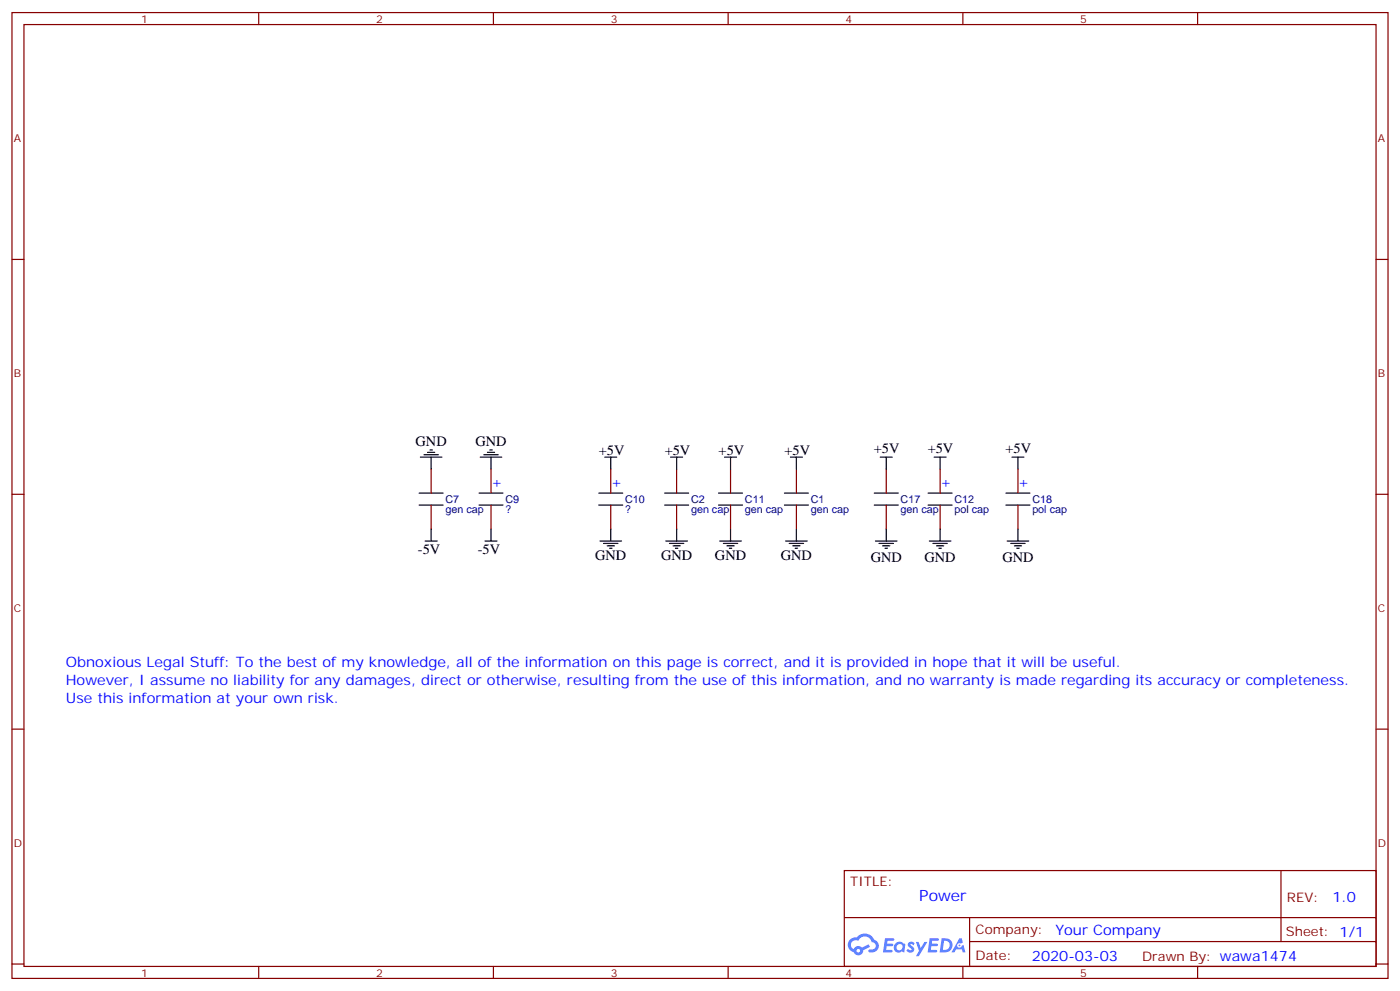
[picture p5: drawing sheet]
<svg xmlns="http://www.w3.org/2000/svg" width="412mm" height="292mm" viewBox="0 0 412 292" stroke-linecap="round" stroke-linejoin="round" font-family="sans-serif">
<g fill="none" stroke="#870000" stroke-width=".35">
<path d="M3.5 3.7h405.4v284.3h-405.4zM7.1 7.2h398.2v277.3h-398.2zM76.2 3.7v3.5M145.3 3.7v3.5M214.5 3.7v3.5M283.6 3.7v3.5M352.8 3.7v3.5M3.5 76.4h3.6M405.3 76.4h3.6M3.5 145.5h3.6M405.3 145.5h3.6M3.5 214.7h3.6"/>
<path d="M405.3 214.7h3.6M248.7 256.3h156.6v28.2h-156.6zM377.3 256.3v20.9M248.7 270.1h156.5M285.6 277.2h119.6M285.6 270.1v14.2M3.5 283.8h3.6M76.2 284.5v3.5M145.3 284.5v3.5M214.5 284.5v3.5M283.6 284.5v3.5M352.8 284.5v3.5"/>
<path d="M405.3 283.8h3.6"/>
</g>
<g fill="#5487ff">
<path d="M267.7 277.5a1.22 1.22 0 0 1 1.7 .2l-.4 .6a.47 .47 0 0 0-.3-.4 .47 .47 0 0 0-.5 .2l.1 .2a1.14 1.14 0 0 1 .8 1.8 1.14 1.14 0 0 1-1.9 0l-.2-.2 .5-.6 .7 .5a.29 .29 0 0 0 .3-.3 .29 .29 0 0 0-.2-.3 1.04 1.04 0 0 1-.6-1.7z"/>
<path d="M260.7 276.2h2.4l.3 .2-.2 .5-1.8 .1-.1 .8h1.5l.3 .4-.3 .4h-1.6l-.2 1.1h1.7l.2 .3-.2 .3-2.6 .1z"/>
<path d="M273.8 276.2h2.4l.3 .2-.1 .5-1.8 .1-.2 .8h1.6l.3 .4-.4 .4-1.6-.1-.1 1.1 1.7 .1 .2 .3-.2 .3-2.6 .1z"/>
<path d="M282.6 276.2h.7l.3 1.3-.6 .3a.69 .69 0 0 0-1 .3 .69 .69 0 0 0 .4 .9 .69 .69 0 0 0 .9-.6l.5-.2 .6 2.2h-.8l-.2-.9h-1.8l-.5 .9h-.8z"/>
<path d="M269.8 277.3h.8l.6 1.8 1.1-1.8h.9l-2.6 4.2h-.8l.9-1.5z"/>
<path d="M277.4 276.2l-.6 4.2h1.3a2.11 2.11 0 0 0 2.5-2.1 2.11 2.11 0 0 0-2.5-2.1zM278.1 277a1.39 1.39 0 0 1 1.7 1.4 1.39 1.39 0 0 1-1.8 1.2h-.3z"/>
<path d="M263.7 277.8a1.54 1.54 0 0 0-.1 2.2 1.54 1.54 0 0 0 2.2 .1l.6 .3 .3-2.3-.2-.3h-.4a1.49 1.49 0 0 0-2.4 0zM264 278.8a.94 .94 0 0 1 1.8 0 .94 .94 0 0 1-1.8 0z"/>
<path d="M250.4 276.6a2.18 2.18 0 0 0 1.1 3.7 1.44 1.44 0 0 0 1.6 .9 1.44 1.44 0 0 0 1.2-1.4l2-1.1-.5-.7-1.9 1a1.47 1.47 0 0 0-2.4 .4 1.39 1.39 0 0 1-.7-1.9 1.39 1.39 0 0 1 2-.5 2.12 2.12 0 0 1 2.2-1.3 2.12 2.12 0 0 1 1.9 1.7 1.14 1.14 0 0 1 1.1 1.4 1.14 1.14 0 0 1-1.7 .7 .43 .43 0 0 0-.5 .4 .43 .43 0 0 0 .4 .5 1.98 1.98 0 0 0 2.5-1.2 1.98 1.98 0 0 0-1.2-2.6 3.1 3.1 0 0 0-5.3-.6l-.9 .1zM252.3 279.9a.55 .55 0 0 1 1.1 0 .55 .55 0 0 1-1.1 0z"/>
<circle cx="282.6" cy="278.3" r=".26"/>
</g>
<g fill="none" stroke="#000" stroke-width=".35">
<path d="M123.8 134.6h6.4M124.9 133.9h4.2M125.9 133.2h2.2M126.6 132.5h.8M127 134.6v3.5M141.5 134.6h6.3M142.5 133.9h4.3M143.6 133.2h2.1M144.3 132.5h.7M144.6 134.6v3.5M178.2 134.6h3.5M179.9 134.6v3.5"/>
<path d="M197.6 134.6h3.5M199.3 134.6v3.5M213.4 134.6h3.6M215.2 134.6v3.5M232.8 134.6h3.6M234.6 134.6v3.5M259.3 134.6h3.5M261.1 134.6v3.5M275.2 134.6h3.5M276.9 134.6v3.5M298.1 134.6h3.5M299.9 134.6v3.5"/>
<path d="M123.5 145.2h7M123.5 148.7h7M125.2 159.3h3.6M127 155.8v3.5M141.1 145.2h7.1M141.1 148.7h7.1M142.9 159.3h3.5M144.6 155.8v3.5M176.4 145.2h7M176.4 148.7h7M176.7 159.3h6.4M177.8 160h4.2"/>
<path d="M179.9 155.8v3.5M195.8 145.2h7M195.8 148.7h7M196.1 159.3h6.4M197.2 160h4.2M199.3 155.8v3.5M211.7 145.2h7M211.7 148.7h7M212 159.3h6.4M213.1 160h4.2M215.2 155.8v3.5M231.1 145.2h7"/>
<path d="M231.1 148.7h7M231.4 159.3h6.4M232.5 160h4.2M234.6 155.8v3.5M257.5 145.2h7.1M257.5 148.7h7.1M257.9 159.3h6.3M258.9 160h4.3M261.1 155.8v3.5M273.4 145.2h7.1M273.4 148.7h7.1M273.8 159.3h6.3"/>
<path d="M274.8 160h4.2M276.9 155.8v3.5M296.3 145.2h7.1M296.3 148.7h7.1M296.7 159.3h6.3M297.7 160h4.3M299.9 155.8v3.5M178.9 160.7h2.1M179.6 161.4h.7M198.3 160.7h2.1M199 161.4h.7M214.1 160.7h2.2"/>
<path d="M214.8 161.4h.7M233.5 160.7h2.2M234.2 161.4h.7M260 160.7h2.1M260.7 161.4h.7M275.9 160.7h2.1M276.6 161.4h.7M298.8 160.7h2.1M299.5 161.4h.7"/>
</g>
<g fill="none" stroke="#870000" stroke-width=".35">
<path d="M127 138.1v7.1M144.6 138.1v7.1M179.9 138.1v7.1M199.3 138.1v7.1M215.2 138.1v7.1M234.6 138.1v7.1M261.1 138.1v7.1M276.9 138.1v7.1M299.9 138.1v7.1M127 148.7v7.1M144.6 148.7v7.1M179.9 148.7v7.1"/>
<path d="M199.3 148.7v7.1M215.2 148.7v7.1M234.6 148.7v7.1M261.1 148.7v7.1M276.9 148.7v7.1M299.9 148.7v7.1"/>
</g>
<text font-size="4.6" fill="#00f" x="270.8" y="265.3">Power</text>
<g font-size="4.2">
<text x="122.4" y="131.3">GND</text>
<text x="140.1" y="131.3">GND</text>
<text x="176.4" y="133.9">+5V</text>
<text x="195.8" y="133.9">+5V</text>
<text x="211.7" y="133.9">+5V</text>
<text x="231.1" y="133.9">+5V</text>
<text x="257.4" y="133.3">+5V</text>
<text x="273.3" y="133.3">+5V</text>
<text x="296.2" y="133.3">+5V</text>
<text x="123.1" y="163.2">-5V</text>
<text x="140.8" y="163.2">-5V</text>
<text x="175.3" y="164.9">GND</text>
<text x="194.7" y="164.9">GND</text>
<text x="210.6" y="164.9">GND</text>
<text x="230" y="164.9">GND</text>
<text x="256.5" y="165.3">GND</text>
<text x="272.4" y="165.3">GND</text>
<text x="295.3" y="165.3">GND</text>
</g>
<g font-size="4.2" fill="#00f">
<text x="144.6" y="143.4">+</text>
<text x="179.9" y="143.4">+</text>
<text x="276.9" y="143.4">+</text>
<text x="299.9" y="143.4">+</text>
<text x="19.4" y="196.3">Obnoxious Legal Stuff: To the best of my knowledge, all of the information on this page is correct, and it is provided in hope that it will be useful.</text>
<text x="19.4" y="201.6">However, I assume no liability for any damages, direct or otherwise, resulting from the use of this information, and no warranty is made regarding its accuracy or completeness.</text>
<text x="19.4" y="206.9">Use this information at your own risk.</text>
<text x="392.5" y="265.6">1.0</text>
<text x="310.9" y="275.1">Your Company</text>
<text x="304" y="282.9">2020-03-03</text>
</g>
<g font-size="3.9" fill="#800">
<text x="250.5" y="260.9">TITLE:</text>
<text x="379.1" y="265.6">REV:</text>
<text x="287.4" y="275.1">Company:</text>
<text x="378.7" y="275.7">Sheet: 1/1</text>
<text x="287.4" y="282.8">Date:</text>
<text x="336.4" y="282.8">Drawn By: wawa1474</text>
</g>
<g font-size="3.2" fill="#800">
<text x="41.6" y="6.7">1</text>
<text x="110.8" y="6.7">2</text>
<text x="179.9" y="6.7">3</text>
<text x="249.1" y="6.7">4</text>
<text x="318.2" y="6.7">5</text>
<text x="4.1" y="41.8">A</text>
<text x="405.9" y="41.8">A</text>
<text x="4.1" y="110.9">B</text>
<text x="405.9" y="110.9">B</text>
<text x="4.1" y="180.1">C</text>
<text x="405.9" y="180.1">C</text>
<text x="4.1" y="249.2">D</text>
<text x="405.9" y="249.2">D</text>
<text x="41.6" y="287.5">1</text>
<text x="110.8" y="287.5">2</text>
<text x="179.9" y="287.5">3</text>
<text x="249.1" y="287.5">4</text>
<text x="318.2" y="287.5">5</text>
</g>
<g font-size="3.2" fill="#000080">
<text x="131.2" y="148">C7</text>
<text x="148.9" y="148">C9</text>
<text x="184.1" y="148">C10</text>
<text x="203.6" y="148">C2</text>
<text x="219.4" y="148">C11</text>
<text x="238.8" y="148">C1</text>
<text x="265.3" y="148">C17</text>
<text x="281.2" y="148">C12</text>
<text x="304.1" y="148">C18</text>
<text x="131.2" y="151.2">gen cap</text>
<text x="148.9" y="151.2">?</text>
<text x="184.1" y="151.2">?</text>
<text x="203.6" y="151.2">gen cap</text>
<text x="219.4" y="151.2">gen cap</text>
<text x="238.8" y="151.2">gen cap</text>
<text x="265.3" y="151.2">gen cap</text>
<text x="281.2" y="151.2">pol cap</text>
<text x="304.1" y="151.2">pol cap</text>
</g>
</svg>
